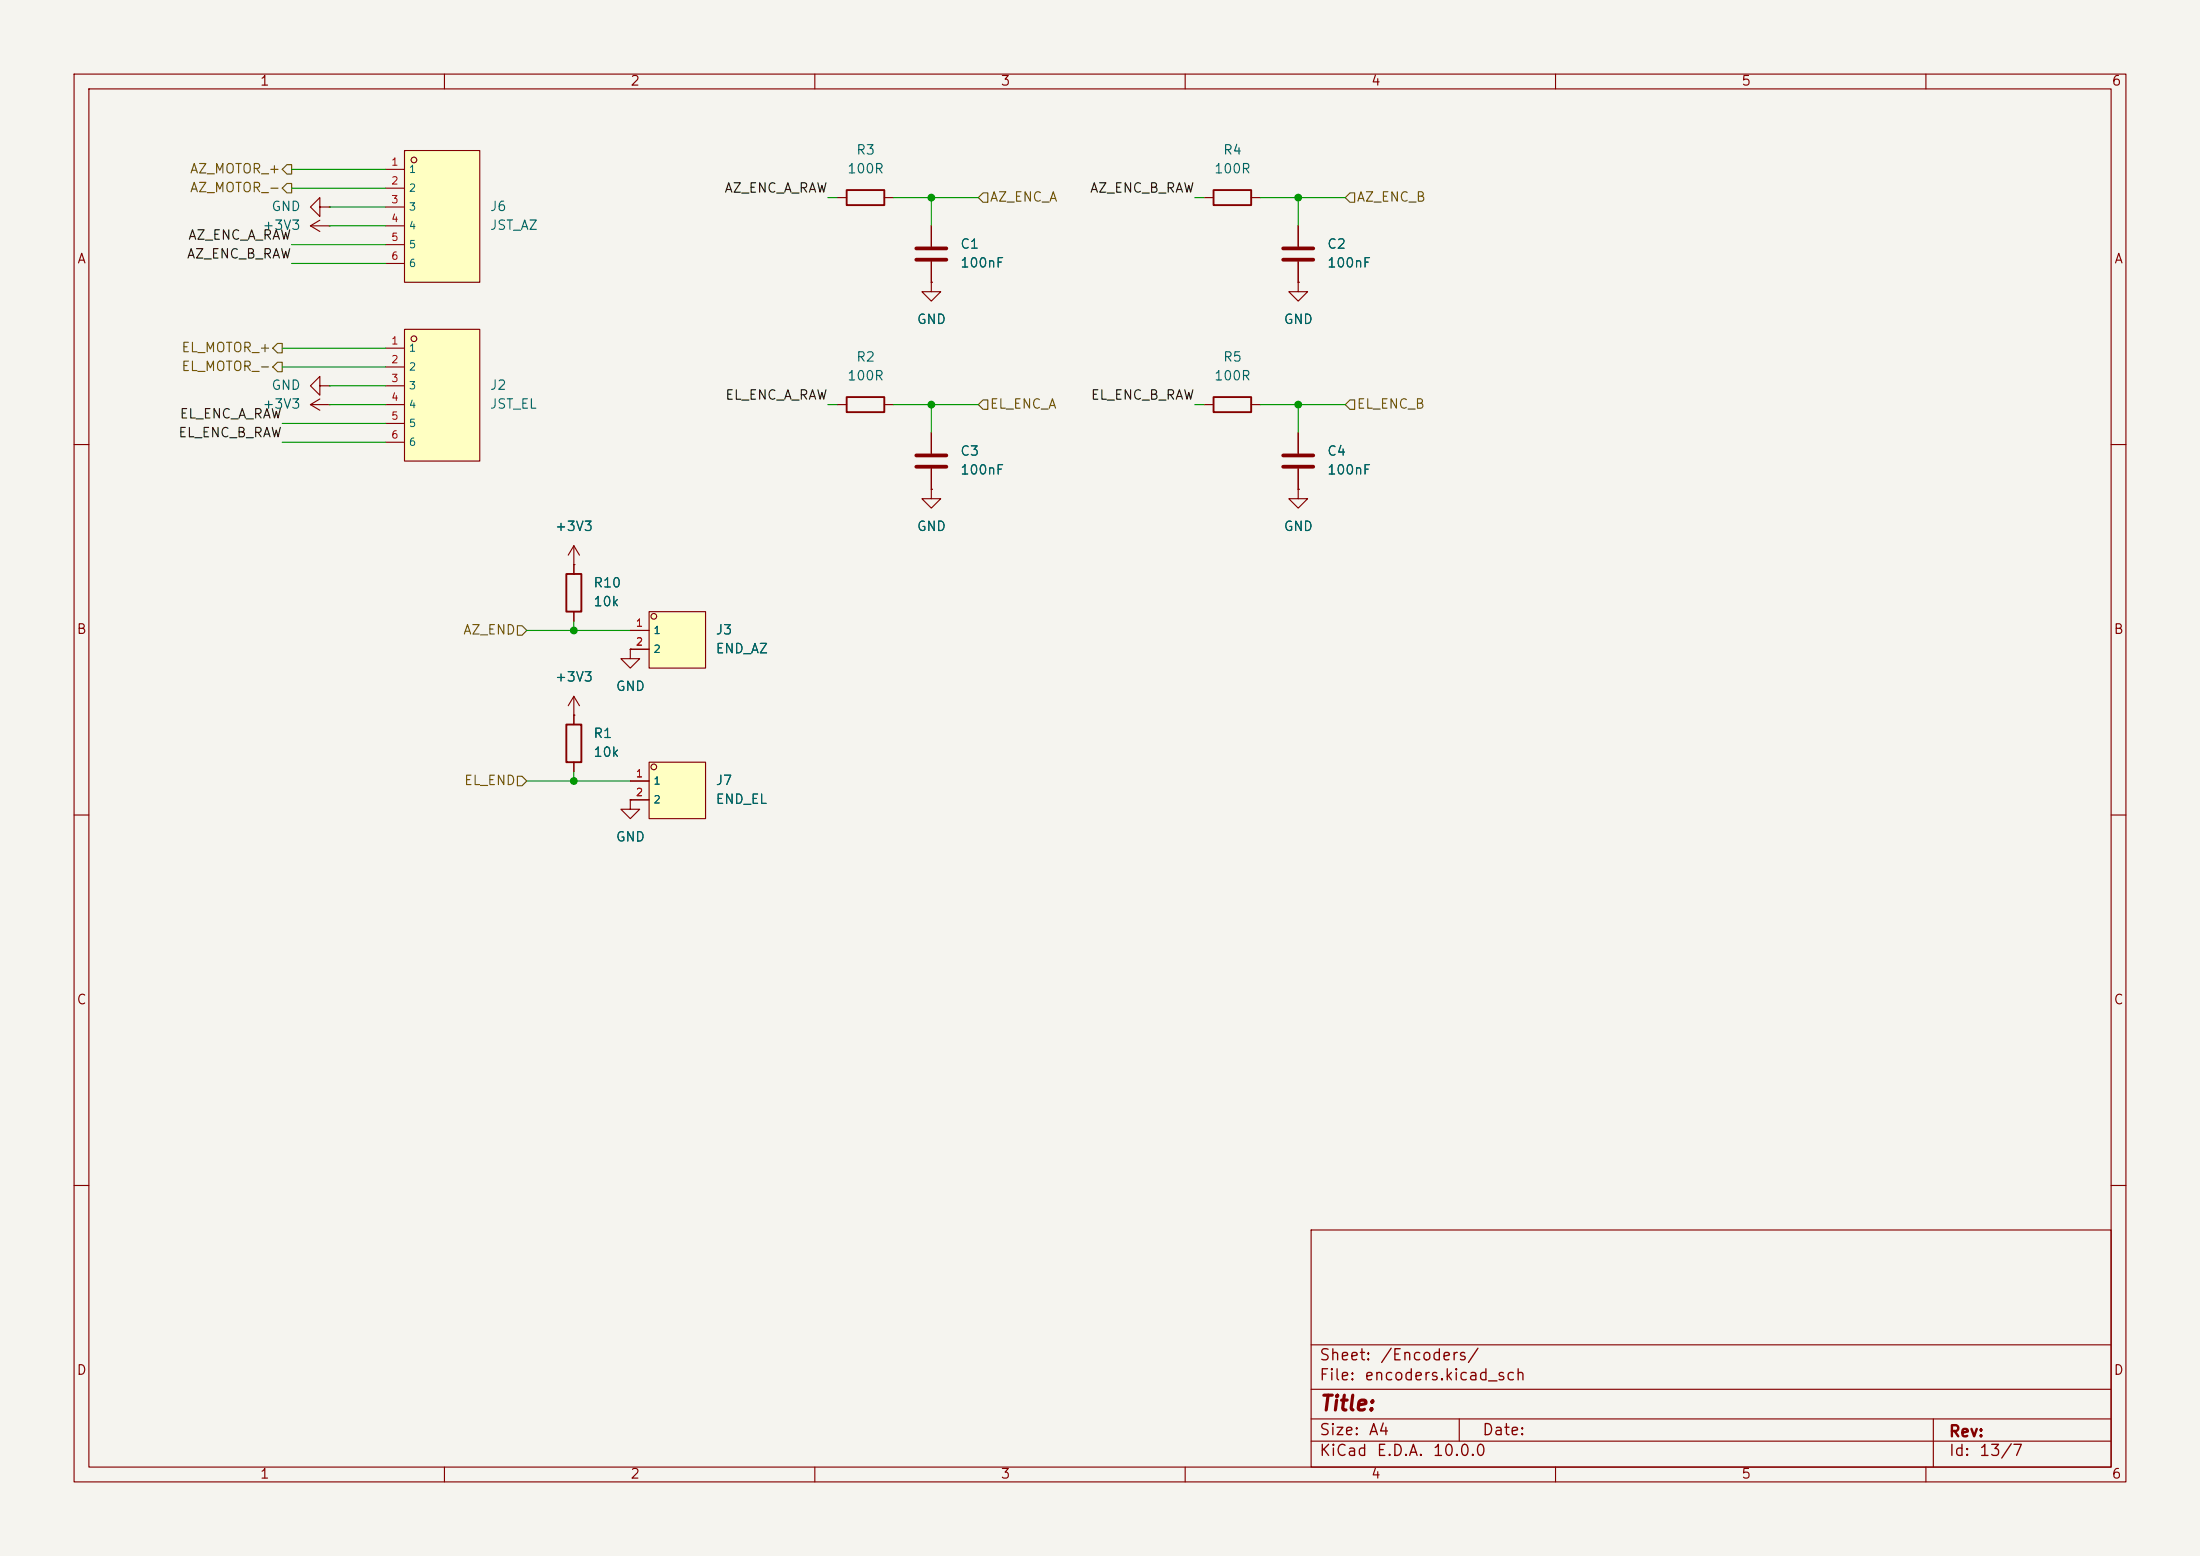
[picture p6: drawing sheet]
<svg xmlns="http://www.w3.org/2000/svg" width="297mm" height="210mm" viewBox="0 0 297 210" stroke-linecap="round" stroke-linejoin="round" font-family="sans-serif">
<path d="M0 0h297v210h-297z" fill="#f5f4ef" stroke="#f5f4ef" stroke-width=".14"/>
<g fill="none" stroke="#840000" stroke-width=".15">
<path d="M10 10h277v190h-277zM12 12h273v186h-273zM60 10v2M110 10v2M160 10v2M210 10v2M260 10v2M41.9 54.6l1.3 .8M41.9 54.6h2.5M43.2 53.8l-1.3 .8M44.4 54.6h.1M10 60h2"/>
<path d="M285 60h2M10 110h2M285 110h2M10 160h2M177 166h108v32h-108zM285 160h2M60 198v2M110 198v2M160 198v2M177 194.5h108M177 191.5h108M177 187.5h108"/>
<path d="M177 181.5h108M197 191.5v3M210 198v2M260 198v2M261 191.5v6.5"/>
</g>
<path d="M87.6 102.9h7.6v7.6h-7.6z" fill="#ffffc2"/>
<circle cx="88.3" cy="103.5" r=".38" fill="#ffffc2" stroke="#ffffc2" stroke-width=".14"/>
<g fill="none" stroke="#840000" stroke-width=".15">
<path d="M43.2 52.1v-1.3l-1.3 1.3 1.3 1.2v-1.2h1.2M44.4 52.1h.1M113 54.6h1.3M119.4 54.6h1.2M125.7 58.4v2.8M162.6 54.6h1.2M168.9 54.6h1.3M125.7 66v1.3h1.3l-1.3 1.3-1.2-1.3h1.2M125.7 66h.1M125.7 63.2v2.8M77.5 96.5h.1M77.5 94l-.8 1.3"/>
<path d="M77.5 94l.7 1.3M77.5 94v3.8M77.5 102.9v1.2M85.1 108v1.2h1.3l-1.3 1.3-1.3-1.3h1.3M85.1 108h.1M85.1 105.4h2.5M85.1 108h2.5M87.6 102.9h7.6v7.6h-7.6z"/>
<circle cx="88.3" cy="103.5" r=".38"/>
</g>
<path d="M114.3 53.6h5.1v2h-5.1zM163.8 53.6h5.1v2h-5.1zM76.5 97.8h2v5.1h-2z" fill="none" stroke="#840000" stroke-width=".25"/>
<path d="M123.7 61.5h4.1M123.7 63h4.1" fill="none" stroke="#840000" stroke-width=".51"/>
<path d="M87.6 82.6h7.6v7.6h-7.6z" fill="#ffffc2"/>
<circle cx="88.3" cy="83.2" r=".38" fill="#ffffc2" stroke="#ffffc2" stroke-width=".14"/>
<g fill="none" stroke="#840000" stroke-width=".15">
<path d="M41.9 30.5l1.3 .7M41.9 30.5h2.5M43.2 27.9v-1.2l-1.3 1.2 1.3 1.3v-1.3h1.2M43.2 29.7l-1.3 .8M44.4 30.5h.1M44.4 27.9h.1M113 26.7h1.3M119.4 26.7h1.2M125.7 38.1v1.3h1.3l-1.3 1.2-1.2-1.2h1.2M125.7 38.1h.1M125.7 30.5v2.8M125.7 35.3v2.8"/>
<path d="M162.6 26.7h1.2M168.9 26.7h1.3M175.3 38.1v1.3h1.2l-1.2 1.2-1.3-1.2h1.3M175.3 38.1h.1M175.3 30.5v2.8M175.3 35.3v2.8M175.3 58.4v2.8M175.3 66v1.3h1.2l-1.2 1.3-1.3-1.3h1.3M175.3 66h.1M175.3 63.2v2.8M85.1 85.1h2.5M85.1 87.6h2.5"/>
<path d="M87.6 82.6h7.6v7.6h-7.6z"/>
<circle cx="88.3" cy="83.2" r=".38"/>
</g>
<path d="M123.7 33.5h4.1M123.7 35.1h4.1M173.2 33.5h4.1M173.2 35.1h4.1M173.2 61.5h4.1M173.2 63h4.1" fill="none" stroke="#840000" stroke-width=".51"/>
<path d="M114.3 25.7h5.1v2h-5.1zM163.8 25.7h5.1v2h-5.1z" fill="none" stroke="#840000" stroke-width=".25"/>
<path d="M54.6 44.5h10.2v17.7h-10.2z" fill="#ffffc2"/>
<circle cx="55.9" cy="45.7" r=".38" fill="#ffffc2" stroke="#ffffc2" stroke-width=".14"/>
<g fill="none" stroke="#840000" stroke-width=".15">
<path d="M52.1 47h2.5M52.1 49.5h2.5M52.1 52.1h2.5M52.1 54.6h2.5M52.1 57.2h2.5M52.1 59.7h2.5M54.6 44.5h10.2v17.7h-10.2zM77.5 76.2h.1M77.5 73.7l-.8 1.2M77.5 73.7l.7 1.2M77.5 73.7v3.8M77.5 82.6v1.2"/>
<path d="M85.1 87.6v1.3h1.3l-1.3 1.3-1.3-1.3h1.3M85.1 87.6h.1"/>
<circle cx="55.9" cy="45.7" r=".38"/>
</g>
<path d="M76.5 77.5h2v5.1h-2z" fill="none" stroke="#840000" stroke-width=".25"/>
<path d="M54.6 20.3h10.2v17.8h-10.2z" fill="#ffffc2"/>
<circle cx="55.9" cy="21.6" r=".38" fill="#ffffc2" stroke="#ffffc2" stroke-width=".14"/>
<g fill="none" stroke="#840000" stroke-width=".15">
<path d="M52.1 22.9h2.5M52.1 25.4h2.5M52.1 27.9h2.5M52.1 30.5h2.5M52.1 33h2.5M52.1 35.6h2.5M54.6 20.3h10.2v17.8h-10.2zM125.7 38.1h.1M125.7 30.5v2.8M125.7 35.3v2.8M175.3 38.1h.1M175.3 30.5v2.8"/>
<path d="M175.3 35.3v2.8M125.7 58.4v2.8M175.3 58.4v2.8M77.5 76.2h.1M77.5 76.2v1.3M125.7 66h.1M125.7 63.2v2.8M175.3 66h.1M175.3 63.2v2.8M77.5 96.5h.1M77.5 82.6v1.2M77.5 96.5v1.3"/>
<path d="M85.1 87.6h.1M85.1 85.1h2.5M85.1 87.6h2.5M77.5 102.9v1.2M85.1 108h.1M85.1 105.4h2.5M85.1 108h2.5"/>
<circle cx="55.9" cy="21.6" r=".38"/>
</g>
<path d="M38.7 24.8h.7v1.2h-.7l-.6-.6zM38.7 22.2h.7v1.3h-.7l-.6-.6zM132.7 26h.6v1.3h-.6l-.6-.6zM182.2 26h.7v1.3h-.7l-.6-.6zM37.5 48.9h.6v1.3h-.6l-.7-.7zM37.5 46.4h.6v1.2h-.6l-.7-.6zM132.7 54h.6v1.2h-.6l-.6-.6zM182.2 54h.7v1.2h-.7l-.6-.6zM69.8 84.5h.7l.6 .6-.6 .6h-.7zM69.8 104.8h.7l.6 .6-.6 .6h-.7z" fill="none" stroke="#725600" stroke-width=".15"/>
<g fill="none" stroke="#009600" stroke-width=".15">
<path d="M39.4 25.4h12.7M39.4 22.9h12.7M39.4 35.6h12.7M39.4 33h12.7M44.4 27.9h7.7M44.4 30.5h7.7M111.8 26.7h1.2M120.6 26.7h11.5M125.7 26.7v3.8M161.3 26.7h1.3M170.2 26.7h11.4M175.3 26.7v3.8"/>
<path d="M38.1 59.7h14M38.1 49.5h14M38.1 47h14M38.1 57.2h14M44.4 52.1h7.7M44.4 54.6h7.7M111.8 54.6h1.2M120.6 54.6h11.5M125.7 54.6v3.8M161.3 54.6h1.3M170.2 54.6h11.4M175.3 54.6v3.8"/>
<path d="M71.1 85.1h14M77.5 83.8v1.3M71.1 105.4h14M77.5 104.1v1.3"/>
</g>
<g fill="#009600" stroke="#009600" stroke-width=".14">
<circle cx="175.3" cy="54.6" r=".46"/>
<circle cx="125.7" cy="54.6" r=".46"/>
<circle cx="125.7" cy="26.7" r=".46"/>
<circle cx="175.3" cy="26.7" r=".46"/>
<circle cx="77.5" cy="85.1" r=".46"/>
<circle cx="77.5" cy="105.4" r=".46"/>
</g>
<text font-size="2" fill="#840000" x="178" y="190.9">Title:</text>
<g font-size="1.5" fill="#840000">
<text x="178" y="184">Sheet:</text>
<text x="186.2" y="184">/Encoders/</text>
<text x="178" y="186.7">File:</text>
<text x="184.1" y="186.7">encoders.kicad_sch</text>
<text x="178" y="196.9">KiCad</text>
<text x="178" y="194.1">Size:</text>
<text x="184.7" y="194.1">A4</text>
<text x="185.7" y="196.9">E.D.A.</text>
<text x="193.3" y="196.9">10.0.0</text>
<text x="200" y="194.1">Date:</text>
<text x="263" y="194.3">Rev:</text>
<text x="263" y="196.9">Id:</text>
<text x="267.1" y="196.9">13/7</text>
</g>
<g font-size="1.3" fill="#840000">
<text x="35" y="11.9">1</text>
<text x="85" y="11.9">2</text>
<text x="135" y="11.9">3</text>
<text x="185" y="11.9">4</text>
<text x="235" y="11.9">5</text>
<text x="285" y="11.9">6</text>
<text x="10.3" y="35.9">A</text>
<text x="285.3" y="35.9">A</text>
<text x="10.3" y="85.9">B</text>
<text x="285.3" y="85.9">B</text>
<text x="10.3" y="135.9">C</text>
<text x="285.3" y="135.9">C</text>
<text x="10.3" y="185.9">D</text>
<text x="285.3" y="185.9">D</text>
<text x="35" y="199.9">1</text>
<text x="85" y="199.9">2</text>
<text x="135" y="199.9">3</text>
<text x="185" y="199.9">4</text>
<text x="235" y="199.9">5</text>
<text x="285" y="199.9">6</text>
</g>
<g font-size="1.3" fill="#725600">
<text x="25.6" y="23.7">AZ_MOTOR_+</text>
<text x="25.6" y="26.3">AZ_MOTOR_-</text>
<text x="133.5" y="27.5">AZ_ENC_A</text>
<text x="183.1" y="27.5">AZ_ENC_B</text>
<text x="24.4" y="47.9">EL_MOTOR_+</text>
<text x="24.4" y="50.4">EL_MOTOR_-</text>
<text x="133.5" y="55.5">EL_ENC_A</text>
<text x="183.1" y="55.5">EL_ENC_B</text>
<text x="62.4" y="86">AZ_END</text>
<text x="62.6" y="106.3">EL_END</text>
</g>
<g font-size="1.3" fill="#006464">
<text x="114.3" y="23.7">100R</text>
<text x="115.5" y="21.2">R3</text>
<text x="163.8" y="23.7">100R</text>
<text x="165" y="21.2">R4</text>
<text x="36.6" y="28.8">GND</text>
<text x="66" y="28.8">J6</text>
<text x="35.3" y="31.3">+3V3</text>
<text x="66" y="31.3">JST_AZ</text>
<text x="129.5" y="33.9">C1</text>
<text x="179.1" y="33.9">C2</text>
<text x="129.5" y="36.4">100nF</text>
<text x="179.1" y="36.4">100nF</text>
<text x="123.7" y="44">GND</text>
<text x="173.2" y="44">GND</text>
<text x="36.6" y="52.9">GND</text>
<text x="66" y="52.9">J2</text>
<text x="114.3" y="51.7">100R</text>
<text x="115.5" y="49.1">R2</text>
<text x="163.8" y="51.7">100R</text>
<text x="165" y="49.1">R5</text>
<text x="35.3" y="55.5">+3V3</text>
<text x="66" y="55.5">JST_EL</text>
<text x="129.5" y="61.8">C3</text>
<text x="129.5" y="64.4">100nF</text>
<text x="179.1" y="61.8">C4</text>
<text x="179.1" y="64.4">100nF</text>
<text x="74.8" y="72">+3V3</text>
<text x="123.7" y="72">GND</text>
<text x="173.2" y="72">GND</text>
<text x="80" y="82.1">10k</text>
<text x="80" y="79.6">R10</text>
<text x="96.5" y="86">J3</text>
<text x="96.5" y="88.5">END_AZ</text>
<text x="74.8" y="92.3">+3V3</text>
<text x="83.1" y="93.6">GND</text>
<text x="80" y="99.9">R1</text>
<text x="80" y="102.5">10k</text>
<text x="96.5" y="106.3">J7</text>
<text x="83.1" y="113.9">GND</text>
<text x="96.5" y="108.8">END_EL</text>
</g>
<g font-size="1.3" fill="#0f0f0f">
<text x="97.7" y="26.3">AZ_ENC_A_RAW</text>
<text x="147.1" y="26.3">AZ_ENC_B_RAW</text>
<text x="25.1" y="35.2">AZ_ENC_B_RAW</text>
<text x="25.3" y="32.7">AZ_ENC_A_RAW</text>
<text x="24" y="59.3">EL_ENC_B_RAW</text>
<text x="24.2" y="56.8">EL_ENC_A_RAW</text>
<text x="97.8" y="54.3">EL_ENC_A_RAW</text>
<text x="147.2" y="54.3">EL_ENC_B_RAW</text>
</g>
<g font-size="1" fill="#a90000">
<text x="52.7" y="22.6">1</text>
<text x="52.7" y="25.1">2</text>
<text x="52.7" y="27.7">3</text>
<text x="52.7" y="30.2">4</text>
<text x="52.7" y="32.8">5</text>
<text x="52.7" y="35.3">6</text>
<text x="52.7" y="46.7">1</text>
<text x="52.7" y="49.3">2</text>
<text x="52.7" y="51.8">3</text>
<text x="52.7" y="54.4">4</text>
<text x="52.7" y="56.9">5</text>
<text x="52.7" y="59.4">6</text>
<text x="85.8" y="84.8">1</text>
<text x="85.8" y="87.4">2</text>
<text x="85.8" y="105.2">1</text>
<text x="85.8" y="107.7">2</text>
</g>
<g font-size="1" fill="#006464">
<text x="55.1" y="23.6">1</text>
<text x="55.1" y="26.1">2</text>
<text x="55.1" y="28.7">3</text>
<text x="55.1" y="31.2">4</text>
<text x="55.1" y="33.7">5</text>
<text x="55.1" y="36.3">6</text>
<text x="55.1" y="47.7">1</text>
<text x="55.1" y="50.3">2</text>
<text x="55.1" y="52.8">3</text>
<text x="55.1" y="55.3">4</text>
<text x="55.1" y="57.9">5</text>
<text x="55.1" y="60.4">6</text>
<text x="88.1" y="85.8">1</text>
<text x="88.1" y="88.4">2</text>
<text x="88.1" y="106.1">1</text>
<text x="88.1" y="108.7">2</text>
</g>
</svg>
